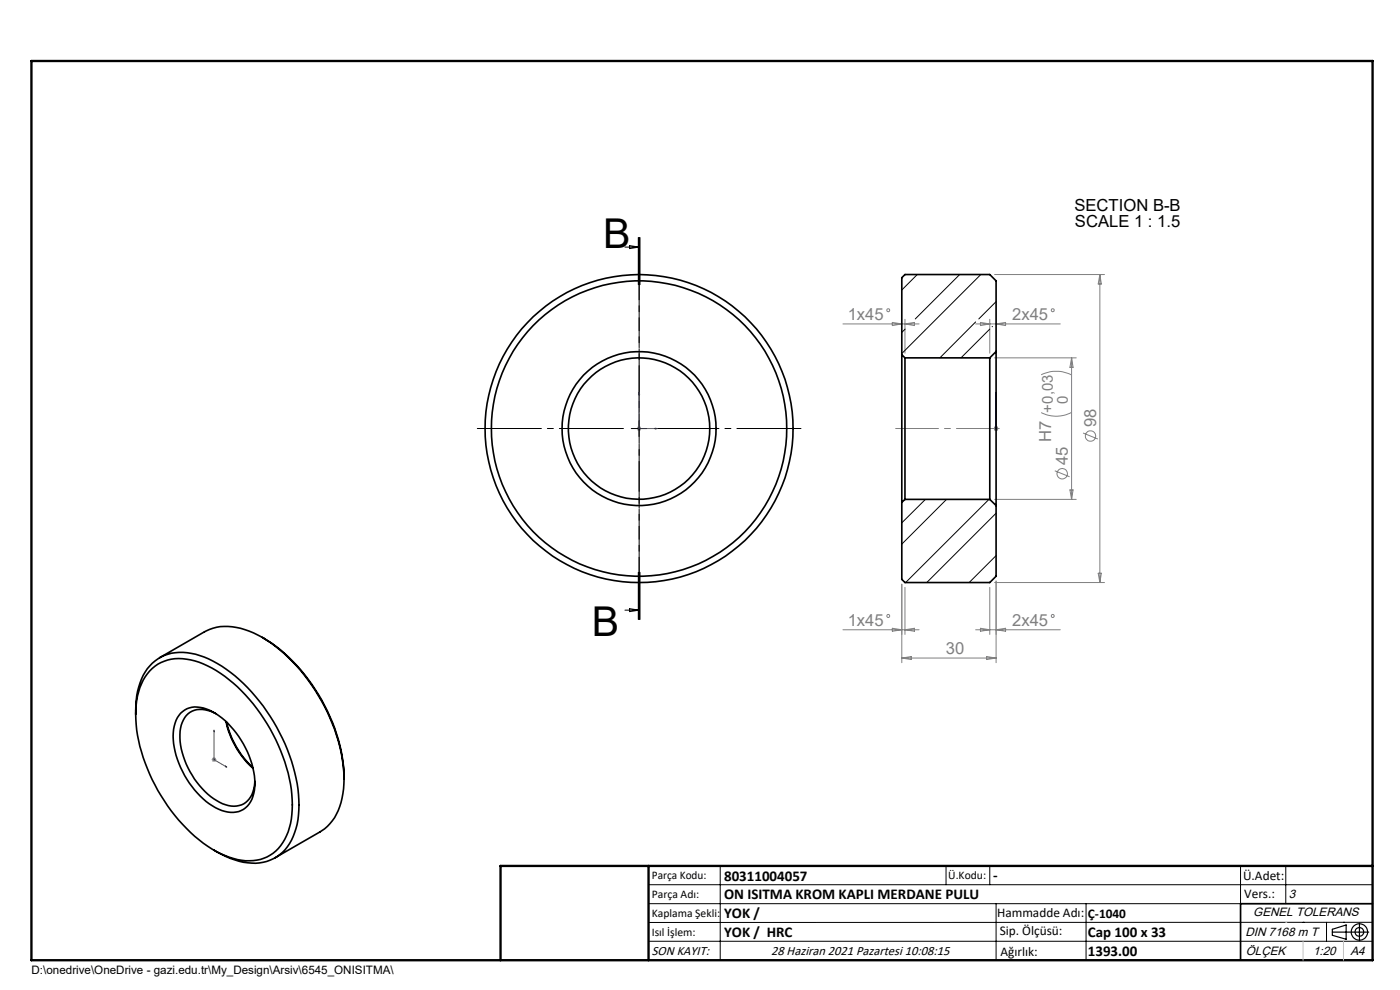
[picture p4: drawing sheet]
<svg xmlns="http://www.w3.org/2000/svg" width="297mm" height="210mm" viewBox="0 0 297 210" stroke-linecap="round" stroke-linejoin="round" font-family="sans-serif">
<g fill="none" stroke="#808080" stroke-width=".21">
<path d="M211 58.2h23.3M233.3 58.2v65.4M233.3 58.2l.3 2h-.6zM178.8 68.7h16.2M189.3 68.4l2 .3-2 .4zM192 67.7v7.2M192 68.7l2-.3v.7zM207 68.7h17.9M208 68.4l2 .3-2 .4zM210 67.7v7.2M211 75.9h17.3M211.3 68.7l2-.3v.7z"/>
<path d="M220.9 79.5a7.2 7.2 0 0 1 6.3 0M227.3 75.9v30M227.3 75.9l.3 2h-.6zM135.1 90.9h1M135.2 90.5l.7 .8M135.6 90.4v1M135.9 90.5l-.7 .8M210.8 90.9h1M211 90.5l.7 .8M211.3 90.4v1M211.7 90.5l-.7 .8M220.9 87.5a6.9 6.9 0 0 0 6.3 0"/>
<path d="M223.8 99.9l3.1 1.2M229.8 91.9l3.1 1.2M211 105.9h17.3M227 103.9h.6l-.3 2zM178.8 133.6h16.2M189.3 133.3l2 .3-2 .3zM191.3 139.6h20M191.3 139.6l2-.3v.6zM191.3 123.9v16.7M192 124.6v10M192 133.6l2-.3v.6zM207 133.6h17.9"/>
<path d="M208 133.3l2 .3-2 .3zM209.3 139.3l2 .3-2 .3zM210 124.6v10M211 123.6h23.3M211.3 123.3v17.3M211.3 133.6l2-.3v.6zM233 121.6h.6l-.3 2zM44.9 161.1h1M45 160.8l.8 .7M45.4 160.6v1M45.8 160.8l-.8 .7"/>
<circle cx="188.4" cy="65.8" r=".31"/>
<circle cx="223.3" cy="65.8" r=".32"/>
<circle cx="231.3" cy="92.5" r="1.09"/>
<circle cx="225.3" cy="100.5" r="1.11"/>
<circle cx="188.4" cy="130.7" r=".32"/>
<circle cx="223.3" cy="130.7" r=".33"/>
</g>
<g fill="none" stroke="#000" stroke-width=".25">
<path d="M282.6 197.7h7.8M282.6 197.1l3-.9v3l-3-.8zM288.4 195.8v3.8M106.2 203.7h185"/>
<circle cx="288.4" cy="197.7" r="1.74"/>
<circle cx="288.4" cy="197.7" r=".93"/>
</g>
<path d="M135.6 83.2l.1 .4h-.2zM135.6 83.2v7.7h3.8M139 90.8l.4 .1-.4 .1zM211.3 90.8v.2zM211.3 83.2v.4v-.4M211.3 90.9h.1M211.3 83.2v7.7M45.4 154.9l.1 .3-.2-.1zM45.4 154.9v6.2l2.7 1.6M47.8 162.5l.3 .2h-.3z" fill="none" stroke="#00f" stroke-width=".21"/>
<path d="M132.3 90.9h-31M135.6 87.6v-31M135.6 94.2v31M138.9 90.9h31" fill="none" stroke="#000" stroke-width=".21" stroke-dasharray="15.2 1.3 1.3 1.3" stroke-dashoffset="1.6"/>
<path d="M135.6 50.4v81" fill="none" stroke="#000" stroke-width=".21" stroke-dasharray="6.3 1.3 1.3 1.3" stroke-dashoffset="3.3"/>
<g fill="none" stroke="#000" stroke-width=".21">
<path d="M132.6 52.4h3M133.6 52.1l2 .3-2 .3zM135.4 50.4v10M135.6 50.4v10M135.8 50.4v10M133.9 90.9h3.3M135.6 89.2v3.4M132.6 129.4h3M133.6 129.1l2 .3-2 .3zM135.4 121.4v10M135.6 121.4v10M135.8 121.4v10z"/>
<path d="M137.6 187.7h153.6M137.6 191.7h153.6M137.6 199.7h153.6M152.8 183.7v20M200.7 183.7v4M210 183.7v4M211.3 191.7v12M230.4 191.7v12M263.2 183.7v20M272.8 183.7v8M276.4 195.6h.1M281.4 195.6v4.1"/>
<path d="M285 195.6h.1M291.2 195.6l-153.6 .1"/>
</g>
<path d="M190 90.9h22" fill="none" stroke="#808080" stroke-width=".21" stroke-dasharray="15.2 1.3 1.3 1.3" stroke-dashoffset="6.1"/>
<path d="M291.2 191.7h-28v12" fill="none" stroke="#000" stroke-width=".35"/>
<path d="M6.7 12.9h284.5v190.8h-284.5zM137.6 183.7v20M291.2 183.7h-185v20" fill="none" stroke="#000" stroke-width=".5"/>
<path d="M276.4 199.7v4M285 199.7v4" fill="none" stroke="#c0c0c0" stroke-width=".21"/>
<path d="M272.8 195.6h.1" fill="none" stroke="#c0c0c0" stroke-width=".25"/>
<g fill="#00f">
<path d="M47.8 162.5l.3 .2h-.3zM45.4 154.9l.1 .3-.2-.1zM139 90.8l.4 .1-.4 .1zM135.6 83.2l.1 .4h-.2z"/>
<path d="M211.3 90.8v.2zM211.3 83.2v.4zM211.3 90.8v.2zM211.3 83.2v.4z"/>
</g>
<g fill="none" stroke="#000" stroke-width=".35">
<path d="M191.3 75.2v31.4M191.3 75.2l.7 .7M192 75.9v30M192 75.9h18M210 75.9v30M211.3 74.6v32.6M211.3 74.6v-15l-1.3-1.4h-18l-.7 .7v16.3M211.3 74.6l-1.3 1.3M191.3 106.6v16.3l.7 .7h18l1.3-1.4v-15M192 105.9l-.7 .7M192 105.9h18M210 105.9l1.3 1.3"/>
<path d="M33.9 139.5l9.5-5.5a10.9 10.9 0 0 1 9.4-.1 30.9 30.9 0 0 1 13.3 11.5 36.7 36.7 0 0 1 6.9 19.8M55.7 135.2a37.2 37.2 0 0 1 15.7 20.4 30.2 30.2 0 0 1 1.6 9.6M28.8 151.5a14.7 14.7 0 0 1 3-10.3 9.3 9.3 0 0 1 9.7-2.4 27.4 27.4 0 0 1 13.5 10 37.6 37.6 0 0 1 8.4 21.9 13.8 13.8 0 0 1-3.5 10.1 9.6 9.6 0 0 1-10.1 1.6l-1.8-.7-2.6-1.4M31.7 142.3a9 9 0 0 1 9.6-2.1 26.8 26.8 0 0 1 13.2 10.1 36.2 36.2 0 0 1 7.5 20.4 12.4 12.4 0 0 1-4.1 10.3 10.1 10.1 0 0 1-10.2 .5 30.9 30.9 0 0 1-13.6-12.7 33.7 33.7 0 0 1-5.3-18.3 12.6 12.6 0 0 1 2.9-8.2zM38.3 151.3a4.9 4.9 0 0 1 5.4-.9 16.8 16.8 0 0 1 8.8 9.1 13.3 13.3 0 0 1 .9 10 4.7 4.7 0 0 1-6.3 2.4 17.8 17.8 0 0 1-9.5-10.8 11.1 11.1 0 0 1 0-8.9zM45.8 151.4a4.9 4.9 0 0 0-6.3 .4 8.6 8.6 0 0 0-.8 7.9 17.1 17.1 0 0 0 8.5 10.8 4.5 4.5 0 0 0 6.2-2l.6-1.8v-1M47.9 153.1a18.9 18.9 0 0 0 5.8 9.9M48 153.1a19.3 19.3 0 0 0 5.7 9.8M73 165.2a13.6 13.6 0 0 1-3.5 10.1l-1.6 1.2-9.6 5.5"/>
<circle cx="135.6" cy="90.9" r="15"/>
<circle cx="135.6" cy="90.9" r="31.3"/>
<circle cx="135.6" cy="90.9" r="16.3"/>
<circle cx="135.6" cy="90.9" r="32.7"/>
</g>
<g fill="none" stroke="#000" stroke-width=".21">
<path d="M194.6 58.2l-3.3 3.3M203.6 58.2l-9.4 9.5M208.1 58.2l-16.8 16.8M192 69.8l-.7 .7M207 68.3l-7.6 7.6M210 69.8l-6.1 6.1M210.5 69.2v.1M211.3 64l-3.7 3.7M196.3 105.9l-5 5M200.8 105.9l-9.5 9.5M209.8 105.9l-17.7 17.7M211.3 117.9l-5.7 5.7"/>
<path d="M211.3 108.9l-14.7 14.7"/>
</g>
<g font-size="8.7">
<text x="127.9" y="52.7">B</text>
<text x="125.6" y="134.9">B</text>
</g>
<g font-size="3.5">
<text x="227.9" y="44.7">SECTION B-B</text>
<text x="228" y="48.2">SCALE 1 : 1.5</text>
</g>
<g font-size="3.5" fill="#808080">
<text x="179.8" y="67.9">1x45</text>
<text x="214.7" y="67.9">2x45</text>
<text x="223" y="93.7" transform="rotate(-90 223 93.7)">H7 +0,03</text>
<text x="232.5" y="90.7" transform="rotate(-90 232.5 90.7)">98</text>
<text x="226.5" y="98.6" transform="rotate(-90 226.5 98.6)">45</text>
<text x="179.8" y="132.8">1x45</text>
<text x="214.7" y="132.8">2x45</text>
<text x="200.6" y="138.8">30</text>
</g>
<text font-size="3.2" fill="#808080" x="226.5" y="85.7" transform="rotate(-90 226.5 85.7)">0</text>
<g font-size="3.2">
<text x="153.6" y="186.8">80311004057</text>
<text x="153.6" y="190.8">ON ISITMA KROM KAPLI MERDANE PULU</text>
<text x="210.7" y="186.6">-</text>
<text x="153.6" y="194.8">YOK /</text>
<text x="153.6" y="198.8">YOK / HRC</text>
<text x="230.8" y="198.7">Cap 100 x 33</text>
<text x="230.8" y="202.8">1393.00</text>
</g>
<g font-size="2.8">
<text x="263.7" y="186.7">Ü.Adet:</text>
<text x="263.9" y="190.5">Vers.:</text>
<text x="211.5" y="194.5">Hammadde Adı:</text>
<text x="230.8" y="194.7">Ç-1040</text>
<text x="138.3" y="202.6">SON KAYIT:</text>
<text x="163.6" y="202.6">28 Haziran 2021 Pazartesi 10:08:15</text>
<text x="212.1" y="198.4">Sip. Ölçüsü:</text>
<text x="212.2" y="202.7">Ağırlık:</text>
</g>
<g font-size="2.6">
<text x="273.4" y="190.4">3</text>
<text x="265.9" y="194.4">GENEL TOLERANS</text>
<text x="264.2" y="198.5">DIN 7168 m T</text>
<text x="264.3" y="202.6">ÖLÇEK</text>
<text x="278.5" y="202.6">1:20</text>
<text x="286.5" y="202.6">A4</text>
</g>
<g font-size="2.5">
<text x="138.3" y="186.4">Parça Kodu:</text>
<text x="138.3" y="190.5">Parça Adı:</text>
<text x="201.2" y="186.5">Ü.Kodu:</text>
<text x="138.3" y="194.5">Kaplama Şekli:</text>
<text x="138.3" y="198.6">Isıl İşlem:</text>
<text x="6.7" y="206.7">D:\onedrive\OneDrive - gazi.edu.tr\My_Design\Arsiv\6545_ONISITMA\</text>
</g>
</svg>
